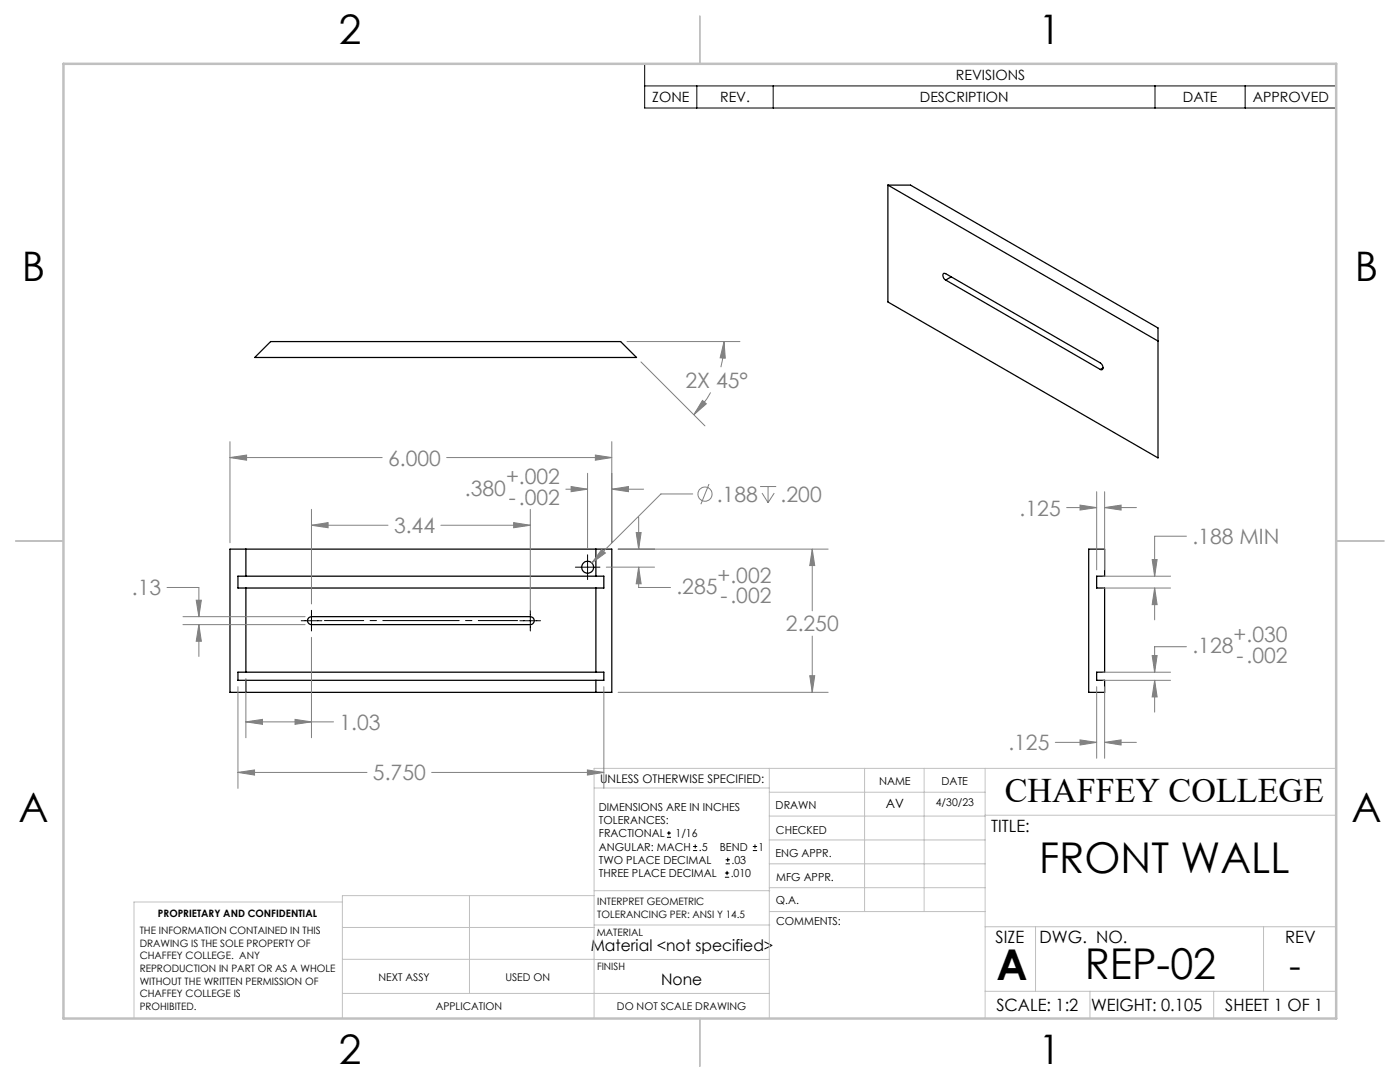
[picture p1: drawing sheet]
<svg xmlns="http://www.w3.org/2000/svg" width="279mm" height="216mm" viewBox="0 0 279 216" stroke-linecap="round" stroke-linejoin="round" font-family="sans-serif">
<g fill="none" stroke="#000" stroke-width=".25">
<path d="M177.2 36.9l53.9 31.2M177.2 36.9h4.5l49.4 28.5v26l-53.9-31.1zM188.7 55.9l-.5-.6v-.5l.1-.3 .4 .1 30.9 17.8a.76 .76 0 0 1 .5 .7 .76 .76 0 0 1-.3 .7l-.2-.1M188.7 55.9l30.9 17.8M189.8 55.2l-1.1 .7M54 68.2h69.9l3.1 3.1h-76.2zM220.2 73.4l-.6 .3M45.9 109.6h76.2v28.5h-76.2zM47.5 115h73v2.3h-73zM49.1 109.6v5.4M49.1 117.3v16.8M118.9 109.6v5.4"/>
<path d="M118.9 117.3v16.8M217.3 109.6h3.2v5.4h-1.6v2.3h1.6v16.8h-1.6v1.6h1.6v2.4h-3.2zM47.5 134.1h73v1.6h-73zM49.1 135.7v2.4M61.7 123.2l.5-.2h43.6a.79 .79 0 0 1 .8 .8 .79 .79 0 0 1-.8 .8h-43.6a.8 .8 0 0 1-.8-.5 .8 .8 0 0 1 .3-.9zM118.9 135.7v2.4"/>
<circle cx="117.3" cy="113.2" r="1.2"/>
</g>
<g fill="none" stroke="#808080" stroke-width=".2">
<path d="M125.1 68.2h22.6M127.9 72.2l12.8 12.8M140.2 79.9l.8 .7-2.5 2.2zM141.8 78.3a20.4 20.4 0 0 1-3.3 4.5M144.5 68.2l.2 3.3-1-.1zM144.5 68.2l-.2 3.2-.4 1.9M45.9 91.3l3.3-.5v1zM45.9 88.1v20.2M45.9 91.3h30.4M89.1 91.3h33M112.9 97.6h4.4M114 97.1l3.3 .5-3.3 .5z"/>
<path d="M117.3 94.4v15M118.8 90.8l3.3 .5-3.3 .5zM122.1 97.6l3.3-.5v1zM122.1 88.1v20.2M122.1 97.6h6.3M138.3 98.6h-6.4l-13.8 13.7M141.5 96.6l-1.6 4M151.7 97.1h3.2M152.1 98.4l1.2 1.9M153.3 97.1v3.2M154.5 98.4l-1.2 1.9M218.9 98.1v15.6"/>
<path d="M220.5 98.1v15.6M33.3 117.2h6.4v5.8M39.2 119.8h1l-.5 3.2zM62.2 104.8l3.3-.5v1zM62.2 101.6v18.9M62.2 104.8h15.2M88 104.8h17.8M102.5 104.3l3.3 .5-3.3 .5zM105.8 101.6v20.2M120.1 109.6l.7 .7-2.7 2zM121 113.2h9.6M123.4 109.6h41.9"/>
<path d="M127 106.3h1l-.5 3.3zM127.5 113.2l.5 3.3h-1zM127.5 113.2v4h6.3M127.5 103.2v6.4M162.1 109.6l.5 3.3h-1zM162.1 109.6v12.3M212.9 101.3h6M215.5 100.8l3.4 .5-3.4 .5zM220.1 115h13.5M220.1 117.3h13.5M220.5 101.3l3.2-.5v1zM220.5 101.3h6.3"/>
<path d="M229.9 111.7h1l-.5 3.3zM230.4 117.3l.5 3.4h-1zM230.4 117.3v6.4M236.8 107h-6.4v8M36.5 123h24.4M36.5 124.6h24.4M39.7 124.6l.5 3.4h-1zM39.7 124.6v6.4M47.5 137v20.3M49.1 135.4v11.8M62.2 127.2v20M120.5 137v20.3"/>
<path d="M123.4 138.1h41.9M161.6 134.8h1l-.5 3.3zM162.1 126.9v11.2M218.9 137v14.3M220.1 134.1h13.5M220.1 135.7h13.5M220.5 137v14.3M229.9 130.8h1l-.5 3.3zM230.4 135.7l.5 3.4h-1zM230.4 135.7v6.4M236.8 129h-6.4v5.1M47.5 154.1l3.3-.5v1.1z"/>
<path d="M47.5 154.1h25.7M49.1 144l3.3-.5v1zM49.1 144h17.5M58.9 143.5l3.3 .5-3.3 .5zM86.1 154.1h34.4M117.2 153.6l3.3 .5-3.3 .6zM210.6 148.1h8.3M215.5 147.6l3.4 .5-3.4 .6zM220.5 148.1l3.2-.5v1.1zM220.5 148.1h6.3"/>
<circle cx="140.7" cy="98.6" r="1.41"/>
</g>
<g fill="none" stroke="#000" stroke-width=".2">
<path d="M128.7 12.7h138v8.9h-138zM128.7 17.1h138M139.1 17.1v4.5M154.3 17.1v4.5M230.5 17.1v4.5M248.5 17.1v4.5M114.8 113.2h4.9M117.3 110.7v4.9M60.1 123.9h4.1M62.2 121.8v4.1M103.8 123.9h4.1M105.8 121.8v4.1"/>
<path d="M133.1 167.1h.8M133.1 166.2h.8M133.5 165.8v.9M138.3 169.7h.8M138.3 168.9h.8M138.7 168.5v.8M144.7 175h.8M144.7 174.2h.8M144.8 172.4h.9M144.8 171.6h.9M145.1 173.8v.8M145.2 171.1v.9"/>
<path d="M150.2 169.7h.9M150.2 168.9h.9M150.7 168.5v.8"/>
</g>
<path d="M64.7 123.8h38.6" fill="none" stroke="#000" stroke-width=".2" stroke-dasharray="15.2 1.3 1.3 1.3" stroke-dashoffset="7.4"/>
<g fill="none" stroke="#c0c0c0" stroke-width=".2">
<path d="M118.6 157.2h34.9M153.5 153.3v49.9M153.5 158.1h43.1M172.5 153.3v28.6M184.4 153.3v28.6M196.6 153.3v49.9M266.7 153.3h-148.1v49.9M68.3 180h-41.6v23.2M93.7 178.7v19.5M118.6 178.7h-50.3v24.5M118.6 177.7h35M153.5 167.6h43.1"/>
<path d="M153.5 162.8h43.1M153.5 172.4h43.1M153.5 177.1h43.1M196.6 162.7h70.1M68.3 198.2h85.2M68.3 191.4l85.2 .1M68.3 185.1h50.3M118.6 184.6h35M153.6 181.9h43M196.6 197.8h70.1M196.6 184.9h70.1M206.7 184.9v12.9"/>
<path d="M217.5 197.8v5.4M242.2 197.8v5.4M252.2 184.9v12.9"/>
</g>
<path d="M139.7 3.2v9.5M3.1 107.9h9.6M266.7 107.9h9.5M139.7 203.2v9.6" fill="none" stroke="#c0c0c0" stroke-width=".25"/>
<path d="M12.7 12.7h254v190.5h-254z" fill="none" stroke="#c0c0c0" stroke-width=".5"/>
<path d="M220.5 101.3l3.2-.5v1zM215.5 100.8l3.4 .5-3.4 .5zM229.9 111.7h1l-.5 3.3zM230.4 117.3l.5 3.4h-1zM215.5 147.6l3.4 .5-3.4 .6zM220.5 148.1l3.2-.5v1.1zM229.9 130.8h1l-.5 3.3zM230.4 135.7l.5 3.4h-1zM140.2 79.9l.8 .7-2.5 2.2zM144.5 68.2l.2 3.3-1-.1zM162.1 109.6l.5 3.3h-1zM161.6 134.8h1l-.5 3.3zM45.9 91.3l3.3-.5v1zM118.8 90.8l3.3 .5-3.3 .5zM39.2 119.8h1l-.5 3.2zM39.7 124.6l.5 3.4h-1zM62.2 104.8l3.3-.5v1zM102.5 104.3l3.3 .5-3.3 .5zM47.5 154.1l3.3-.5v1.1zM117.2 153.6l3.3 .5-3.3 .6zM49.1 144l3.3-.5v1zM58.9 143.5l3.3 .5-3.3 .5zM120.1 109.6l-2 2.7 2.7-2zM127.5 113.2l.5 3.3h-1zM127 106.3h1l-.5 3.3zM114 97.1l3.3 .5-3.3 .5zM122.1 97.6l3.3-.5v1z" fill="#808080"/>
<g font-size="8.5">
<text x="207.4" y="174.2">FRONT WALL</text>
<text x="198.9" y="195.5">A</text>
<text x="216.5" y="195.4">REP-02</text>
</g>
<g font-size="8.1">
<text x="67.6" y="8.9">2</text>
<text x="207.3" y="8.9">1</text>
<text x="4.4" y="56.1">B</text>
<text x="270.4" y="56.1">B</text>
<text x="3.7" y="164.1">A</text>
<text x="269.7" y="164.1">A</text>
<text x="67.6" y="212.4">2</text>
<text x="207.3" y="212.4">1</text>
</g>
<text font-size="7.1" x="257.3" y="195.1">-</text>
<text font-size="6.9" x="200.5" y="160.1">CHAFFEY COLLEGE</text>
<g font-size="4.2" fill="#808080">
<text x="136.8" y="77.4">2X 45°</text>
<text x="77.5" y="92.9">6.000</text>
<text x="92.8" y="98.9">.380</text>
<text x="101" y="96.7">+.002</text>
<text x="101.6" y="100.8">-.002</text>
<text x="143" y="100.1">.188</text>
<text x="155.8" y="100.1">.200</text>
<text x="78.6" y="106.4">3.44</text>
<text x="203.5" y="102.9">.125</text>
<text x="238" y="108.6">.188 MIN</text>
<text x="26.3" y="118.8">.13</text>
<text x="135" y="118.6">.285</text>
<text x="143.2" y="116.3">+.002</text>
<text x="143.8" y="120.4">-.002</text>
<text x="156.8" y="126">2.250</text>
<text x="238" y="130.4">.128</text>
<text x="246.2" y="128.1">+.030</text>
<text x="246.8" y="132.2">-.002</text>
<text x="67.8" y="145.6">1.03</text>
<text x="201.2" y="149.7">.125</text>
<text x="74.4" y="155.7">5.750</text>
</g>
<g font-size="3.4">
<text x="197.8" y="166">TITLE:</text>
<text x="198.7" y="188.1">SIZE</text>
<text x="207.5" y="188.1">DWG. NO.</text>
<text x="256.5" y="188.2">REV</text>
<text x="198.8" y="201.7">SCALE: 1:2</text>
<text x="217.7" y="201.8">WEIGHT: 0.105</text>
<text x="244.5" y="201.7">SHEET 1 OF 1</text>
</g>
<g font-size="3.2">
<text x="117.9" y="189.8">Material &lt;not specified&gt;</text>
<text x="132" y="196.6">None</text>
</g>
<g font-size="2.8">
<text x="190.8" y="16">REVISIONS</text>
<text x="130.2" y="20.4">ZONE</text>
<text x="143.7" y="20.4">REV.</text>
<text x="183.6" y="20.4">DESCRIPTION</text>
<text x="236.1" y="20.4">DATE</text>
<text x="250" y="20.4">APPROVED</text>
</g>
<text font-size="2.5" x="176.8" y="161.3">AV</text>
<text font-size="2.4" x="119.8" y="156.2">UNLESS OTHERWISE SPECIFIED:</text>
<g font-size="2.2">
<text x="119.5" y="161.8">DIMENSIONS ARE IN INCHES</text>
<text x="154.8" y="161.4">DRAWN</text>
<text x="175.4" y="156.6">NAME</text>
<text x="187.9" y="156.7">DATE</text>
<text x="119.5" y="164.4">TOLERANCES:</text>
<text x="119.5" y="167.1">FRACTIONAL</text>
<text x="134.8" y="167.1">1/16</text>
<text x="154.9" y="166.3">CHECKED</text>
<text x="119.5" y="172.4">TWO PLACE DECIMAL</text>
<text x="119.5" y="169.7">ANGULAR: MACH</text>
<text x="139.5" y="169.7">.5</text>
<text x="143.6" y="169.7">BEND</text>
<text x="146" y="172.4">.03</text>
<text x="151.4" y="169.7">1</text>
<text x="154.8" y="171">ENG APPR.</text>
<text x="119.5" y="175">THREE PLACE DECIMAL</text>
<text x="145.8" y="175">.010</text>
<text x="154.9" y="175.7">MFG APPR.</text>
<text x="154.9" y="180.4">Q.A.</text>
<text x="154.9" y="184.6">COMMENTS:</text>
</g>
<g font-size="2.1">
<text x="186.8" y="160.7">4/30/23</text>
<text x="75.5" y="195.7">NEXT ASSY</text>
<text x="100.9" y="195.7">USED ON</text>
<text x="86.9" y="201.5">APPLICATION</text>
<text x="123.1" y="201.6">DO NOT SCALE DRAWING</text>
</g>
<g font-size="2">
<text x="31.5" y="182.9">PROPRIETARY AND CONFIDENTIAL</text>
<text x="119.2" y="180.6">INTERPRET GEOMETRIC</text>
<text x="119.2" y="183.1">TOLERANCING PER: ANSI Y 14.5</text>
<text x="27.9" y="186.4">THE INFORMATION CONTAINED IN THIS</text>
<text x="27.9" y="188.9">DRAWING IS THE SOLE PROPERTY OF</text>
<text x="27.9" y="191.4">CHAFFEY COLLEGE. ANY</text>
<text x="119.1" y="186.7">MATERIAL</text>
<text x="27.9" y="193.9">REPRODUCTION IN PART OR AS A WHOLE</text>
<text x="27.9" y="196.5">WITHOUT THE WRITTEN PERMISSION OF</text>
<text x="119.1" y="193.5">FINISH</text>
<text x="27.9" y="199">CHAFFEY COLLEGE IS</text>
<text x="27.9" y="201.5">PROHIBITED.</text>
</g>
</svg>
